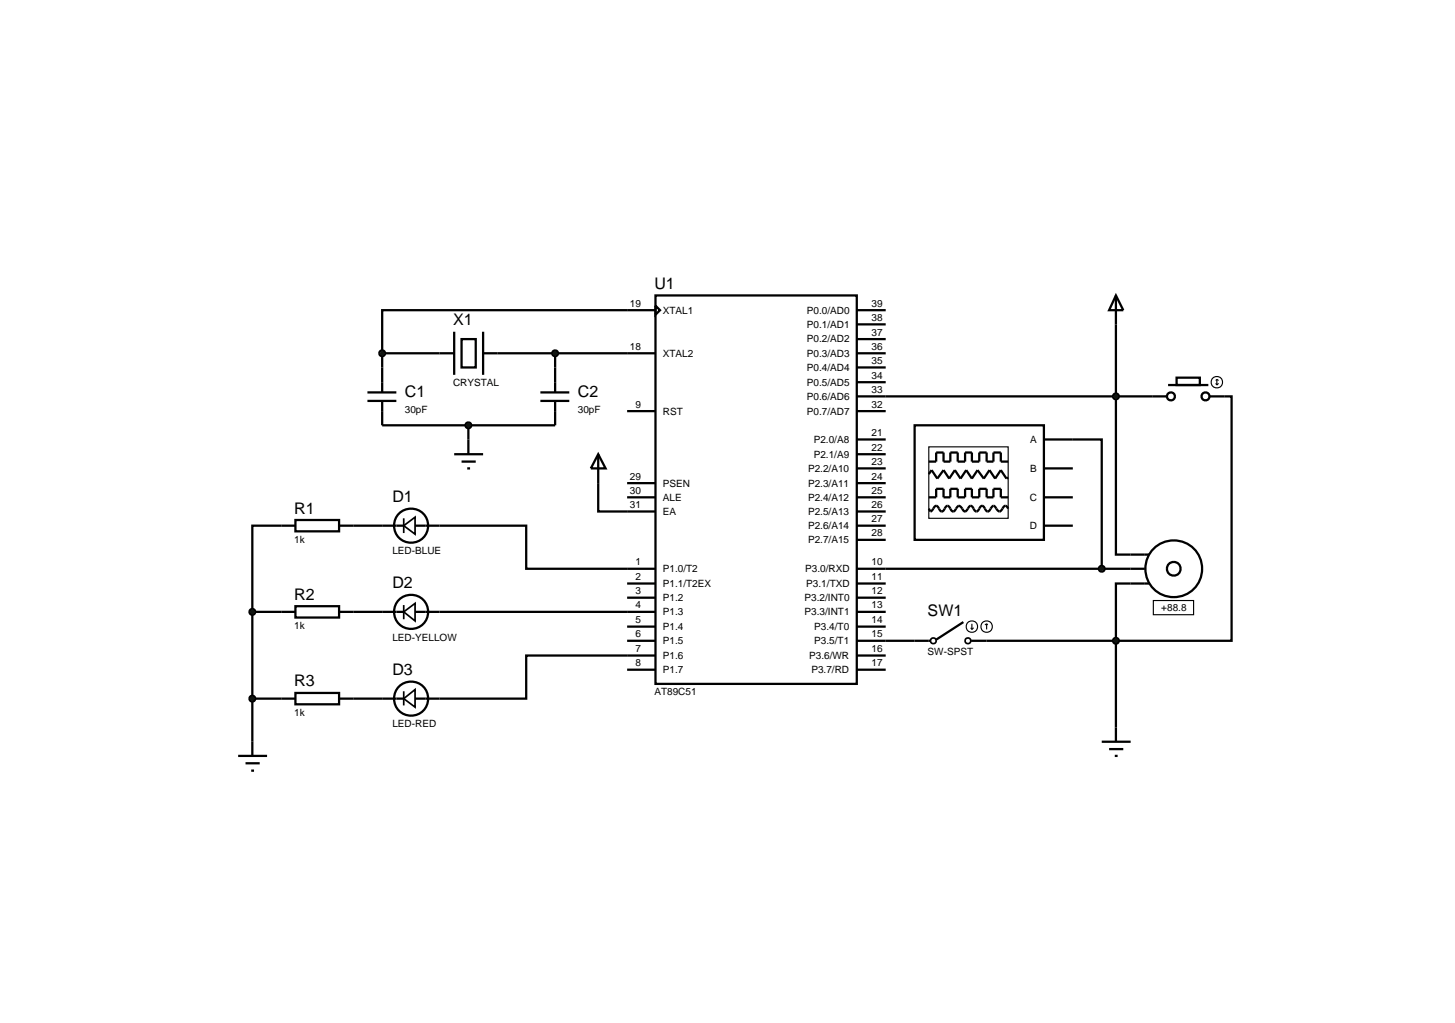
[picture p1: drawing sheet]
<svg xmlns="http://www.w3.org/2000/svg" width="257mm" height="180mm" viewBox="0 0 257 180" stroke-linecap="round" stroke-linejoin="round" font-family="sans-serif">
<g fill="none" stroke="#000" stroke-width=".4">
<path d="M80.1 58.5v7.6M81.4 59.8h2.5v5h-2.5zM85.2 58.5v7.6M115.6 52.1h35.5v68.5h-35.5zM115.6 54.7h-48.2v7.6M115.6 53.9l.8 .8-.8 .8zM151.1 54.7h5.1M151.1 57.2h5.1M151.1 59.8h5.1M196.8 57.2v40.6h2.6M64.8 70.7h5.1M64.8 69.2h5.1"/>
<path d="M67.4 62.3h12.7M67.4 70.7v4.3h30.5v-4.3M67.4 62.3v6.9M82.6 75v2.5M85.2 62.3h30.4M95.3 70.7h5.1M95.3 69.2h5.1M97.9 62.3v6.9M110.6 72.5h5M151.1 62.3h5.1M151.1 69.9h52.1M151.1 72.5h5.1"/>
<path d="M151.1 64.8h5.1M151.1 67.4h5.1M151.1 77.5h5.1M189.2 77.5h5.1v22.8M215.9 69.9h1.3v43.1h-20.4M49.6 92.7h-5.1v15.2M62.3 92.7h5.1M77.5 92.7h15.3v7.6h22.8M105.5 85.2v5h10.1M110.6 87.7h5M110.6 85.2h5M151.1 92.7h5.1"/>
<path d="M151.1 87.7h5.1M151.1 90.2h5.1M151.1 85.2h5.1M151.1 95.2h5.1M151.1 80.1h5.1M151.1 82.6h5.1M44.5 107.9h5.1M44.5 107.9v22.9M62.3 107.9h5.1M77.5 107.9h38.1M110.6 113h5M110.6 102.9h5"/>
<path d="M110.6 105.4h5M110.6 110.5h5M110.6 118.1h5M115.6 115.6h-22.8v7.6h-15.3M151.1 107.9h5.1M151.1 113h10.2M151.1 100.3h48.3M151.1 102.9h5.1M151.1 105.4h5.1M151.1 110.5h5.1M151.1 115.6h5.1M151.1 118.1h5.1"/>
<path d="M174 113h22.8M196.8 113v15.3M199.4 102.9h-2.6v10.1M44.5 123.2h5.1M62.3 123.2h5.1"/>
</g>
<g fill="#004000" stroke="#000" stroke-width=".4">
<path d="M97.5 62l.4-.2-.5 .5zM97.9 61.8l.3 .1 .2 .4zM98.4 62.3l-.1 .3-.4 .2zM97.4 62.3l.5 .5-.4-.2z"/>
<path d="M67 62l.4-.2-.5 .5zM67.4 61.8l.3 .1 .2 .4zM67.9 62.3l-.2 .4-.3 .1zM66.9 62.3l.5 .5-.4-.2z"/>
</g>
<g fill="#004000">
<path d="M97.4 62.3l.5-.5 .5 .5-.5 .5z"/>
<path d="M66.9 62.3l.5-.5 .5 .5-.5 .5z"/>
</g>
<path d="M82.6 77.5v2.6M80.1 80.1h5.1M81.4 81.4h2.5M82.4 82.6h.5M194.3 130.8h5.1M195.6 132.1h2.5M196.6 133.3h.5M196.8 128.3v2.5" fill="none" stroke="#000" stroke-width=".4"/>
<path d="M82.2 74.7l.4-.2-.5 .5zM82.6 74.5l.4 .2 .1 .3zM83.1 75l-.1 .3-.4 .2zM82.1 75l.5 .5-.4-.2z" fill="#004000" stroke="#000" stroke-width=".4"/>
<path d="M82.1 75l.5-.5 .5 .5-.5 .5z" fill="#004000"/>
<g fill="none" stroke="#000" stroke-width=".4">
<path d="M49.6 92.7h2.5M52.1 91.7h7.7v2h-7.7zM59.8 92.7h2.5M67.4 92.7h3.8M73.2 92.7h4.3M49.6 107.9h2.5M52.1 106.9h7.7v2h-7.7zM59.8 107.9h2.5M67.4 107.9h3.8M73.2 107.9h4.3M42 133.3h5.1M43.3 134.6h2.5"/>
<path d="M44.3 135.9h.5M44.5 130.8v2.5M49.6 123.2h2.5M52.1 122.2h7.7v2h-7.7zM59.8 123.2h2.5M67.4 123.2h3.8M73.2 123.2h4.3"/>
<circle cx="72.5" cy="92.7" r="3"/>
<circle cx="72.5" cy="107.9" r="3"/>
<circle cx="72.5" cy="123.2" r="3"/>
</g>
<path d="M71.2 92.7l2-1.5v3zM71.2 91.4v2.6M71.2 107.9l2-1.5v3.1zM71.2 106.7v2.5M71.2 123.2l2-1.6v3.1zM71.2 121.9v2.5" fill="none" stroke="#000" stroke-width=".3"/>
<g fill="#004000" stroke="#000" stroke-width=".4">
<path d="M44.1 122.9l.4-.2-.5 .5zM44.5 122.7l.4 .2 .1 .3zM45 123.2l-.1 .3-.4 .2zM44 123.2l.5 .5-.3-.1z"/>
<path d="M44.1 107.6l.4-.2-.5 .5zM44.5 107.4l.4 .2 .1 .3zM45 107.9l-.1 .3-.4 .2zM44 107.9l.5 .5-.3-.1z"/>
</g>
<g fill="#004000">
<path d="M44 123.2l.5-.5 .5 .5-.5 .5z"/>
<path d="M44 107.9l.5-.5 .5 .5-.5 .5z"/>
</g>
<g fill="none" stroke="#000" stroke-width=".3">
<circle cx="164.6" cy="113" r=".51"/>
<circle cx="170.7" cy="113" r=".51"/>
</g>
<g fill="none" stroke="#000" stroke-width=".4">
<path d="M196.8 52.1l1.3 2.6h-2.5zM196.8 52.1v5.1M161.3 75h22.8v20.2h-22.8zM184.1 77.5h5.1M203.2 69.9h2.5M206 67.9h7.1M207.5 66.6h4.1v1.3h-4.1zM213.3 69.9h2.6M163.8 89.7l.3 .5 .7-.9 .3-.1 .3 .1 .4 .8 .3 .1 .3-.1 .4-.8 .3-.1 .3 .1 .4 .8 .3 .1 .3-.1 .2-.4a.55 .55 0 0 1 .8-.4l.5 .8 .3 .1 .7-.9 .3-.1 .3 .1 .4 .8 .3 .1 .3-.1 .4-.8 .3-.1 .3 .1 .4 .8 .3 .1 .3-.1 .7-.9 .3 .1 .2 .4a.59 .59 0 0 0 .8 .4l.5-.8 .3-.1 .3 .1 .2 .4M163.8 81.4h1.3v-1.6h1.3v1.6h1.2v-1.6h1.3v1.6h1.3v-1.6h1.2v1.6h1.3v-1.6h1.3v1.6h1.2v-1.6h1.3v1.6h1.3M163.8 87.7h1.3v-1.5h1.3v1.5h1.2v-1.5h1.3v1.5h1.3v-1.5h1.2v1.5h1.3v-1.5h1.3v1.5h1.2v-1.5h1.3v1.5h1.3M163.8 83.6l.5-.7 1 1.5 1.1-1.5 1 1.5 1-1.5 1 1.5 1-1.5 1 1.5 1-1.5 1.1 1.5 1-1.5 1 1.5 1-1.5 1 1.5 .3-.2"/>
<path d="M184.1 87.7h5.1M184.1 82.6h5.1M184.1 92.7h5.1M199.4 97.8h3.3M161.3 113h2.8M169.9 109.7l-4.8 3.1M171.2 113h2.8M199.4 102.9h3.3M199.4 100.3h2.5"/>
<circle cx="206.5" cy="69.9" r=".7"/>
<circle cx="212.6" cy="69.9" r=".7"/>
<circle cx="207" cy="100.3" r="1.21"/>
<circle cx="207" cy="100.3" r="5"/>
</g>
<g fill="none" stroke="#000" stroke-width=".2">
<path d="M163.8 78.8h14v12.6h-14zM214.4 67.6l.2 .3M214.6 66.9v1M214.6 66.9l-.2 .2M214.6 66.9l.3 .2M214.9 67.6l-.3 .3M171.2 110.7l.2 .3M171.4 110v1M171.7 110.7l-.3 .3M174 110l-.3 .2M174 110l.2 .2M174 110v1"/>
<path d="M203.4 105.9h7.1v2.5h-7.1z"/>
<circle cx="214.6" cy="67.4" r="1.01"/>
<circle cx="171.4" cy="110.5" r="1.01"/>
<circle cx="174" cy="110.5" r="1.01"/>
</g>
<g fill="#004000" stroke="#000" stroke-width=".4">
<path d="M196.4 112.7l.4-.2-.5 .5zM196.8 112.5l.4 .2 .1 .3zM196.8 113.5l.5-.5-.2 .4zM196.3 113l.5 .5-.4-.2z"/>
<path d="M196.5 69.5l.3-.1-.5 .5zM196.8 69.4l.4 .2 .1 .3zM196.8 70.4l.5-.5-.2 .4zM196.3 69.9l.5 .5-.4-.2z"/>
<path d="M193.9 100l.4-.2-.5 .5zM194.3 99.8l.4 .2 .1 .3zM194.3 100.8l.5-.5-.2 .4zM193.8 100.3l.5 .5-.3-.1z"/>
</g>
<g fill="#004000">
<path d="M196.8 112.5l.5 .5-.5 .5-.5-.5z"/>
<path d="M196.8 69.4l.5 .5-.5 .5-.5-.5z"/>
<path d="M193.8 100.3l.5-.5 .5 .5-.5 .5z"/>
</g>
<path d="M105.5 80.1l1.3 2.5h-2.6zM105.5 80.1v5.1" fill="none" stroke="#000" stroke-width=".4"/>
<g font-size="2.8">
<text x="115.4" y="51">U1</text>
<text x="79.9" y="57.4">X1</text>
<text x="71.4" y="70">C1</text>
<text x="101.9" y="70">C2</text>
<text x="69.2" y="88.6">D1</text>
<text x="51.9" y="90.6">R1</text>
<text x="51.9" y="105.8">R2</text>
<text x="69.2" y="103.8">D2</text>
<text x="163.6" y="108.6">SW1</text>
<text x="69.2" y="119">D3</text>
<text x="51.9" y="121.1">R3</text>
</g>
<g font-size="1.8">
<text x="111.1" y="54.1">19</text>
<text x="116.9" y="55.3">XTAL1</text>
<text x="142.3" y="55.3">P0.0/AD0</text>
<text x="142.3" y="57.8">P0.1/AD1</text>
<text x="153.7" y="54.1">39</text>
<text x="153.7" y="56.6">38</text>
<text x="153.7" y="59.2">37</text>
<text x="111.1" y="61.7">18</text>
<text x="116.9" y="62.9">XTAL2</text>
<text x="142.3" y="60.4">P0.2/AD2</text>
<text x="142.3" y="62.9">P0.3/AD3</text>
<text x="142.3" y="65.4">P0.4/AD4</text>
<text x="153.7" y="61.7">36</text>
<text x="153.7" y="64.2">35</text>
<text x="79.9" y="68.1">CRYSTAL</text>
<text x="112.1" y="71.9">9</text>
<text x="142.3" y="68">P0.5/AD5</text>
<text x="142.3" y="70.5">P0.6/AD6</text>
<text x="153.7" y="66.8">34</text>
<text x="153.7" y="69.3">33</text>
<text x="153.7" y="71.9">32</text>
<text x="71.4" y="72.8">30pF</text>
<text x="101.9" y="72.8">30pF</text>
<text x="116.9" y="73.1">RST</text>
<text x="142.3" y="73.1">P0.7/AD7</text>
<text x="153.7" y="76.9">21</text>
<text x="142.5" y="83.2">P2.2/A10</text>
<text x="143.5" y="78.1">P2.0/A8</text>
<text x="143.5" y="80.7">P2.1/A9</text>
<text x="153.7" y="79.5">22</text>
<text x="153.7" y="82">23</text>
<text x="181.7" y="78.1">A</text>
<text x="181.7" y="83.2">B</text>
<text x="111.1" y="87.1">30</text>
<text x="111.1" y="89.6">31</text>
<text x="111.1" y="84.6">29</text>
<text x="116.9" y="88.3">ALE</text>
<text x="116.9" y="85.8">PSEN</text>
<text x="142.5" y="85.8">P2.3/A11</text>
<text x="142.5" y="88.3">P2.4/A12</text>
<text x="153.7" y="84.6">24</text>
<text x="153.7" y="87.1">25</text>
<text x="153.7" y="89.6">26</text>
<text x="181.6" y="88.3">C</text>
<text x="51.9" y="95.7">1k</text>
<text x="116.9" y="90.8">EA</text>
<text x="142.5" y="95.8">P2.7/A15</text>
<text x="142.5" y="90.8">P2.5/A13</text>
<text x="142.5" y="93.3">P2.6/A14</text>
<text x="153.7" y="94.6">28</text>
<text x="153.7" y="92.1">27</text>
<text x="181.6" y="93.3">D</text>
<text x="69.2" y="97.7">LED-BLUE</text>
<text x="112.1" y="99.7">1</text>
<text x="116.9" y="100.9">P1.0/T2</text>
<text x="142" y="100.9">P3.0/RXD</text>
<text x="153.7" y="99.7">10</text>
<text x="112.1" y="102.3">2</text>
<text x="112.1" y="104.8">3</text>
<text x="112.1" y="107.3">4</text>
<text x="116.9" y="103.5">P1.1/T2EX</text>
<text x="116.9" y="106">P1.2</text>
<text x="141.9" y="106">P3.2/INT0</text>
<text x="142.2" y="103.5">P3.1/TXD</text>
<text x="153.7" y="102.3">11</text>
<text x="153.7" y="104.8">12</text>
<text x="153.7" y="107.3">13</text>
<text x="204.8" y="107.8">+88.8</text>
<text x="51.9" y="110.9">1k</text>
<text x="69.2" y="113">LED-YELLOW</text>
<text x="112.1" y="109.9">5</text>
<text x="112.1" y="112.4">6</text>
<text x="116.9" y="108.5">P1.3</text>
<text x="116.9" y="111.1">P1.4</text>
<text x="116.9" y="113.6">P1.5</text>
<text x="141.9" y="108.5">P3.3/INT1</text>
<text x="143.6" y="111.1">P3.4/T0</text>
<text x="143.6" y="113.6">P3.5/T1</text>
<text x="153.7" y="109.9">14</text>
<text x="153.7" y="112.4">15</text>
<text x="112.1" y="115">7</text>
<text x="112.1" y="117.5">8</text>
<text x="116.9" y="116.2">P1.6</text>
<text x="116.9" y="118.7">P1.7</text>
<text x="142.7" y="116.2">P3.6/WR</text>
<text x="143.1" y="118.7">P3.7/RD</text>
<text x="153.7" y="117.5">17</text>
<text x="153.7" y="115">16</text>
<text x="163.6" y="115.5">SW-SPST</text>
<text x="115.4" y="122.6">AT89C51</text>
<text x="51.9" y="126.2">1k</text>
<text x="69.2" y="128.2">LED-RED</text>
</g>
</svg>
